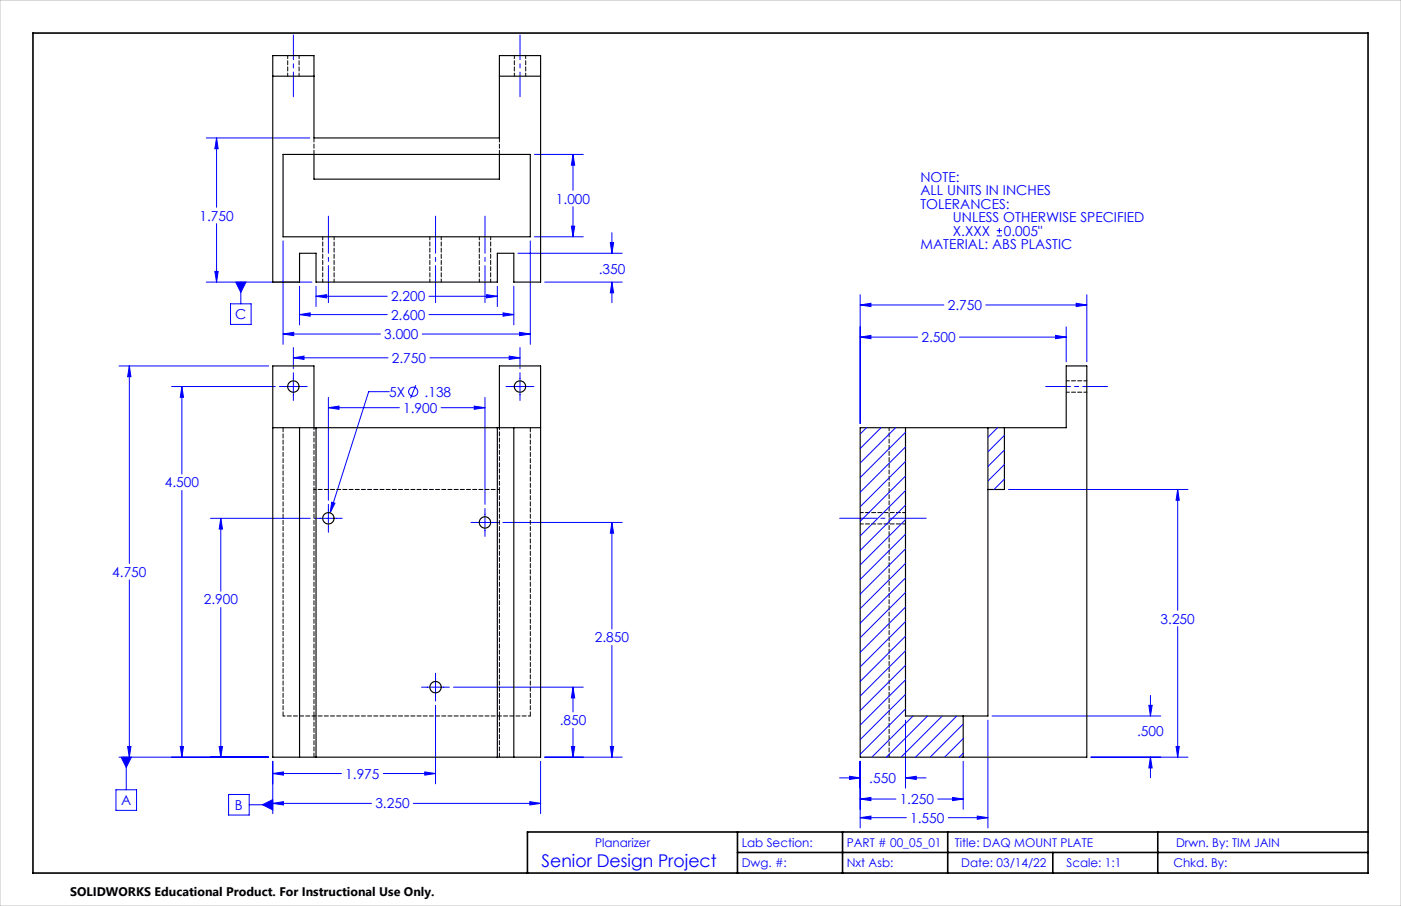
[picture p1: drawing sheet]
<svg xmlns="http://www.w3.org/2000/svg" width="432mm" height="279mm" viewBox="0 0 432 279" stroke-linecap="round" stroke-linejoin="round" font-family="sans-serif">
<g fill="none" stroke="#00f" stroke-width=".31">
<path d="M63.6 42.5h31.9M66.7 42.5l.5 3.4h-1zM66.7 42.5v21.4M164.7 47.6h15.1M176.6 47.6l.5 3.3h-1zM176.6 47.6v11.1M66.7 69v18M87.2 74.3v31.9M159.6 78.1h32.2M163.4 74.3v31.9M164.7 73h15.1M176.1 69.7h1l-.5 3.3z"/>
<path d="M176.6 63.7v9.3M188.1 74.8h1l-.5 3.3zM188.6 71.8v6.3M307.2 72.7h1.6M307.2 71.1h1.6M308 70.3v1.6M63.6 87h32.5M66.2 83.7h1l-.5 3.3zM71 93.7h6.4v6.3h-6.4zM72.6 87h3.2l-1.6 3.2zM74.2 87v6.7M92.3 97l3.3-.5v1z"/>
<path d="M92.3 88.3v11.9M92.3 97h27M97.4 91.4l3.3-.5v1zM97.4 88.3v6.2M97.4 91.4h21.9M132.2 91.4h21.1M132.2 97h26.2M150 90.9l3.3 .5-3.3 .5zM153.3 88.3v6.2M155 96.5l3.4 .5-3.4 .5zM158.4 88.3v11.9M167.9 87h23.9"/>
<path d="M188.6 87l.5 3.3h-1zM188.6 87v6.3M265.1 94.1l3.3-.6v1zM265.1 90.9v39.7M265.1 94.1h25.8M303.8 94.1h31.2M331.7 93.5l3.3 .6-3.3 .4zM335 90.9v20.7M36.7 112.9h46.1M39.9 112.9l.5 3.3h-1.1zM39.9 112.9v60.9M52.9 119.2h31.9"/>
<path d="M56.1 119.2l.5 3.3h-1zM56.1 119.2v27M86.1 119.2h8.6M87.2 103l3.3-.5v1zM87.2 103h30.1M90.4 110.3l3.3-.5v1zM90.4 107.2v6.5M90.4 110.3h29.2M90.4 114.9v8.6M128.2 118.8l-1.7 4M130.1 103h33.3M132.5 110.3h27.8"/>
<path d="M156 119.2h8.5M157 109.8l3.3 .5-3.3 .5zM160.1 102.5l3.3 .5-3.3 .5zM160.3 107.2v6.5M160.3 114.9v8.6M265.1 104l3.3-.6v1.1zM265.1 104h17.7M295.7 104h32.9M325.3 103.4l3.3 .6-3.3 .5zM328.6 100.8v10.8M101.2 125.7l3.3-.5v1zM101.2 122.6v31.7"/>
<path d="M101.2 125.7h21.9M120 120.8h-6.4l-11.9 37.4M136 125.7h13.5M146.2 125.2l3.3 .5-3.3 .5zM149.5 122.6v32.9M56.1 151.2v82.3M64.9 159.8h30.7M68.1 159.8l.5 3.4h-1zM68.1 159.8v22.5M96.9 159.8h8.6M101.2 155.5v8.6M102.2 154.9l1 .3-1.5 3z"/>
<path d="M149.5 156.8v8.6M310.8 151h55.3M363 151l.5 3.3h-1zM363 151v37.2M39.9 178.8v54.7M145.2 161.1h8.5M155 161.1h36.8M188.6 161.1l.5 3.3h-1zM188.6 161.1v32.9M68.1 187.4v46.1M188.6 199v34.5M363 193.3v40.2"/>
<path d="M129.9 211.9h8.6M134.2 217.5v24.2M134.2 207.6v8.6M139.8 211.9h40M176.6 211.9l.5 3.3h-1zM176.6 211.9v7.7M354.1 217.5h1l-.5 3.3zM354.6 214.5v6.3M36.7 233.5h46.1M37.3 233.5h3.2l-1.6 3.2zM38.9 233.5v10.1M39.3 230.2h1.1l-.5 3.3z"/>
<path d="M55.6 230.2h1l-.5 3.3zM67.6 230.2h1l-.5 3.3zM84.1 238.5l3.2-.4v.9zM84.1 234.8v16.1M84.1 238.5h21.1M118.1 238.5h16.1M130.9 238.1l3.3 .4-3.3 .5zM166.6 234.8v16.1M167.9 233.5h23.9M176.1 230.2h1l-.5 3.3zM176.6 224.6v8.9M188.1 230.2h1l-.5 3.3z"/>
<path d="M258.8 239.9h6.3M261.8 239.4l3.3 .5-3.3 .5zM265.1 234.8v20.5M279.1 239.9l3.3-.5v1zM279.1 222.1v21M279.1 239.9h6.3M296.9 234.8v14.8M304.5 222.1v33.2M305.8 220.8h52M336.2 233.5h29.9M354.6 233.5l.5 3.3h-1zM354.6 233.5v6.4"/>
<path d="M362.5 230.2h1l-.5 3.3zM35.7 243.6h6.4v6.3h-6.4zM70.4 245h6.4v6.4h-6.4zM76.8 248.2h7.3M80.9 248.2l3.2-1.6v3.2zM84.1 247.8l3.2-.6v1zM84.1 247.8h30.4M127.4 247.8h39.2M163.3 247.2l3.3 .6-3.3 .4zM265.1 246.4l3.3-.5v1zM265.1 252.2l3.3-.5v1zM265.1 246.4h11"/>
<path d="M265.1 252.2h14.3M289 246.4h7.9M292.3 252.2h12.2M293.6 245.9l3.3 .5-3.3 .5zM301.2 251.7l3.3 .5-3.3 .5z"/>
<circle cx="127.4" cy="120.8" r="1.41"/>
</g>
<path d="M90.4 29.8v-19M160.3 29.8v-19M322.3 119.2h19" fill="none" stroke="#00f" stroke-width=".31" stroke-dasharray="15.2 1.3 1.3 1.3" stroke-dashoffset="7.6"/>
<path d="M101.2 93.3v-26.6M134.2 93.3v-26.6M149.5 93.3v-26.6M258.8 159.8h26.7" fill="none" stroke="#00f" stroke-width=".31" stroke-dasharray="15.2 1.3 1.3 1.3" stroke-dashoffset="3.8"/>
<path d="M10.2 10.2h411.4v259h-411.4zM227.3 256.6v12.6M259.7 256.6v12.6M292.1 256.6v12.6M356.8 256.6v12.6M421.6 256.6h-259v12.6M227.3 262.9h194.3M324.5 262.9v6.3" fill="none" stroke="#000" stroke-width=".5"/>
<path d="M0 0h431.8v279.4h-431.8z" fill="none" stroke="#c0c0c0" stroke-width=".31"/>
<g fill="#00f">
<path d="M37.3 233.5h3.2l-1.6 3.2zM80.9 248.2l3.2-1.6v3.2zM72.6 87h3.2l-1.6 3.2z"/>
<path d="M102.2 154.9l-.5 3.3 1.5-3zM39.3 230.2h1.1l-.5 3.3zM39.9 112.9l.5 3.3h-1.1zM176.1 230.2h1l-.5 3.3zM176.6 211.9l.5 3.3h-1zM188.1 230.2h1l-.5 3.3zM188.6 161.1l.5 3.3h-1zM67.6 230.2h1l-.5 3.3zM68.1 159.8l.5 3.4h-1zM55.6 230.2h1l-.5 3.3zM56.1 119.2l.5 3.3h-1zM84.1 247.8l3.2-.6v1zM163.3 247.2l3.3 .6-3.3 .4zM90.4 110.3l3.3-.5v1zM157 109.8l3.3 .5-3.3 .5zM84.1 238.5l3.2-.4v.9zM130.9 238.1l3.3 .4-3.3 .5zM101.2 125.7l3.3-.5v1zM146.2 125.2l3.3 .5-3.3 .5zM188.6 87l.5 3.3h-1zM188.1 74.8h1l-.5 3.3zM66.2 83.7h1l-.5 3.3zM66.7 42.5l.5 3.4h-1zM176.1 69.7h1l-.5 3.3zM176.6 47.6l.5 3.3h-1zM87.2 103l3.3-.5v1zM160.1 102.5l3.3 .5-3.3 .5zM97.4 91.4l3.3-.5v1zM150 90.9l3.3 .5-3.3 .5zM92.3 97l3.3-.5v1zM155 96.5l3.4 .5-3.4 .5zM261.8 239.4l3.3 .5-3.3 .5zM279.1 239.9l3.3-.5v1zM265.1 246.4l3.3-.5v1zM293.6 245.9l3.3 .5-3.3 .5zM265.1 252.2l3.3-.5v1zM301.2 251.7l3.3 .5-3.3 .5zM325.3 103.4l3.3 .6-3.3 .5zM265.1 104l3.3-.6v1.1zM265.1 94.1l3.3-.6v1zM331.7 93.5l3.3 .6-3.3 .4zM354.6 233.5l.5 3.3h-1zM354.1 217.5h1l-.5 3.3zM362.5 230.2h1l-.5 3.3zM363 151l.5 3.3h-1z"/>
</g>
<g fill="none" stroke="#000" stroke-width=".35">
<path d="M84.1 17.1h12.7v25.4h57.1v-25.4h12.7v69.9h-8.2v-8.9h-5.1v8.9h-55.9v-8.9h-5.1v8.9h-8.2zM84.1 23.5h12.7M153.9 23.5h12.7M87.2 47.6h76.2v25.4h-76.2zM96.8 47.6v7.6h57.1v-7.6M84.1 131.9h82.5M92.3 131.9v101.6M96.8 131.9v-19h-12.7v120.6h82.5v-120.6h-12.7v19M97.4 131.9v101.6M153.3 131.9v101.6M158.4 131.9v101.6M265.1 131.9h63.5v-19h6.4v120.6h-69.9z"/>
<path d="M279.1 131.9v88.9h25.4v-88.9M309.6 131.9v19.1h-5.1M296.9 220.8v12.7"/>
<circle cx="90.4" cy="119.2" r="1.75"/>
<circle cx="160.3" cy="119.2" r="1.76"/>
<circle cx="101.2" cy="159.8" r="1.75"/>
<circle cx="149.5" cy="161.1" r="1.75"/>
<circle cx="134.2" cy="211.9" r="1.75"/>
</g>
<path d="M96.8 150.9h57.1M96.8 150.9v-19M153.9 150.9v-19M87.2 220.8h76.2" fill="none" stroke="#000" stroke-width=".31" stroke-dasharray="1.3 .6" stroke-dashoffset=".6"/>
<path d="M96.8 47.6v-5.1M153.9 47.6v-5.1M153.9 150.9v69.9M87.2 220.8v-88.9M96.8 233.5v-12.7M96.8 220.8v-69.9M153.9 220.8v12.7M163.4 220.8v-88.9" fill="none" stroke="#000" stroke-width=".31" stroke-dasharray="1.3 .6"/>
<g fill="none" stroke="#000" stroke-width=".31" stroke-dasharray="1.3 .6" stroke-dashoffset=".3">
<path d="M88.7 17.1v6.4M158.5 17.1v6.4M92.2 23.5v-6.4M162 23.5v-6.4M99.5 73v14M132.5 73v14M147.7 73v14M103 87v-14M136 87v-14M151.2 87v-14M335 117.4h-6.4M274 131.9v101.6"/>
<path d="M328.6 120.9h6.4M279.1 158.1h-14M265.1 161.6h14"/>
</g>
<g fill="none" stroke="#00f" stroke-width=".31">
<path d="M267.1 131.9l-2 1.9M271.5 131.9l-6.4 6.4M276 131.9l-10.9 10.9M279.1 133.3l-14 14M279.1 137.8l-14 14M307.4 131.9l-2.9 3M309.6 134.3l-5.1 5M309.6 138.8l-5.1 5.1M279.1 142.3l-14 14M279.1 146.8l-14 14M279.1 151.3l-14 14M279.1 155.8l-14 14"/>
<path d="M309.6 143.3l-5.1 5M309.6 147.7l-3.2 3.3M279.1 160.3l-14 13.9M279.1 164.7l-14 14M279.1 169.3l-14 13.9M279.1 173.7l-14 14M279.1 178.2l-14 14M279.1 182.7l-14 14M279.1 187.2l-14 14M279.1 191.7l-14 14M279.1 196.2l-14 13.9M279.1 200.7l-14 14"/>
<path d="M279.1 205.2l-14 13.9M279.1 209.7l-14 13.9M279.1 214.1l-14 14M279.1 218.7l-14 13.9M281.4 220.8l-12.7 12.7M285.9 220.8l-12.7 12.7M290.4 220.8l-12.7 12.7M294.9 220.8l-12.7 12.7M296.9 223.3l-10.2 10.2M296.9 227.8l-5.8 5.7M296.9 232.3l-1.2 1.2"/>
</g>
<text font-size="5.4" fill="#00f" x="166.9" y="267.5">Senior Design Project</text>
<g font-size="4.2" fill="#00f">
<text x="283.7" y="56">NOTE:</text>
<text x="171.3" y="62.8">1.000</text>
<text x="283.7" y="60.2">ALL UNITS IN INCHES</text>
<text x="283.7" y="64.4">TOLERANCES:</text>
<text x="61.5" y="68">1.750</text>
<text x="293.7" y="68.5">UNLESS OTHERWISE SPECIFIED</text>
<text x="283.7" y="76.9">MATERIAL: ABS PLASTIC</text>
<text x="293.7" y="72.7">X.XXX</text>
<text x="309.4" y="72.7">0.005&quot;</text>
<text x="184.5" y="84.4">.350</text>
<text x="120.5" y="92.9">2.200</text>
<text x="292.1" y="95.6">2.750</text>
<text x="72.5" y="98.4">C</text>
<text x="120.5" y="98.6">2.600</text>
<text x="118.4" y="104.6">3.000</text>
<text x="284" y="105.5">2.500</text>
<text x="120.8" y="111.9">2.750</text>
<text x="120" y="122.3">5X</text>
<text x="130.9" y="122.3">.138</text>
<text x="124.3" y="127.3">1.900</text>
<text x="50.8" y="150.3">4.500</text>
<text x="34.6" y="177.9">4.750</text>
<text x="62.8" y="186.4">2.900</text>
<text x="357.7" y="192.3">3.250</text>
<text x="183.3" y="198.1">2.850</text>
<text x="172.5" y="223.7">.850</text>
<text x="350.5" y="227">.500</text>
<text x="106.4" y="240.1">1.975</text>
<text x="267.9" y="241.5">.550</text>
<text x="37.4" y="248.3">A</text>
<text x="72.4" y="249.7">B</text>
<text x="115.7" y="249.3">3.250</text>
<text x="277.3" y="248">1.250</text>
<text x="280.5" y="253.7">1.550</text>
</g>
<text font-size="3.8" x="21.6" y="276.3">SOLIDWORKS Educational Product. For Instructional Use Only.</text>
<g font-size="3.7" fill="#00f">
<text x="183.4" y="261.3">Planarizer</text>
<text x="228.6" y="261.1">Lab Section:</text>
<text x="261" y="261.1">PART # 00_05_01</text>
<text x="294.3" y="261.1">Title: DAQ MOUNT PLATE</text>
<text x="362.5" y="261.1">Drwn. By: TIM JAIN</text>
<text x="228.6" y="267.5">Dwg. #:</text>
<text x="261" y="267.5">Nxt Asb:</text>
<text x="296.2" y="267.5">Date: 03/14/22</text>
<text x="328.7" y="267.5">Scale: 1:1</text>
<text x="361.6" y="267.5">Chkd. By:</text>
</g>
</svg>
